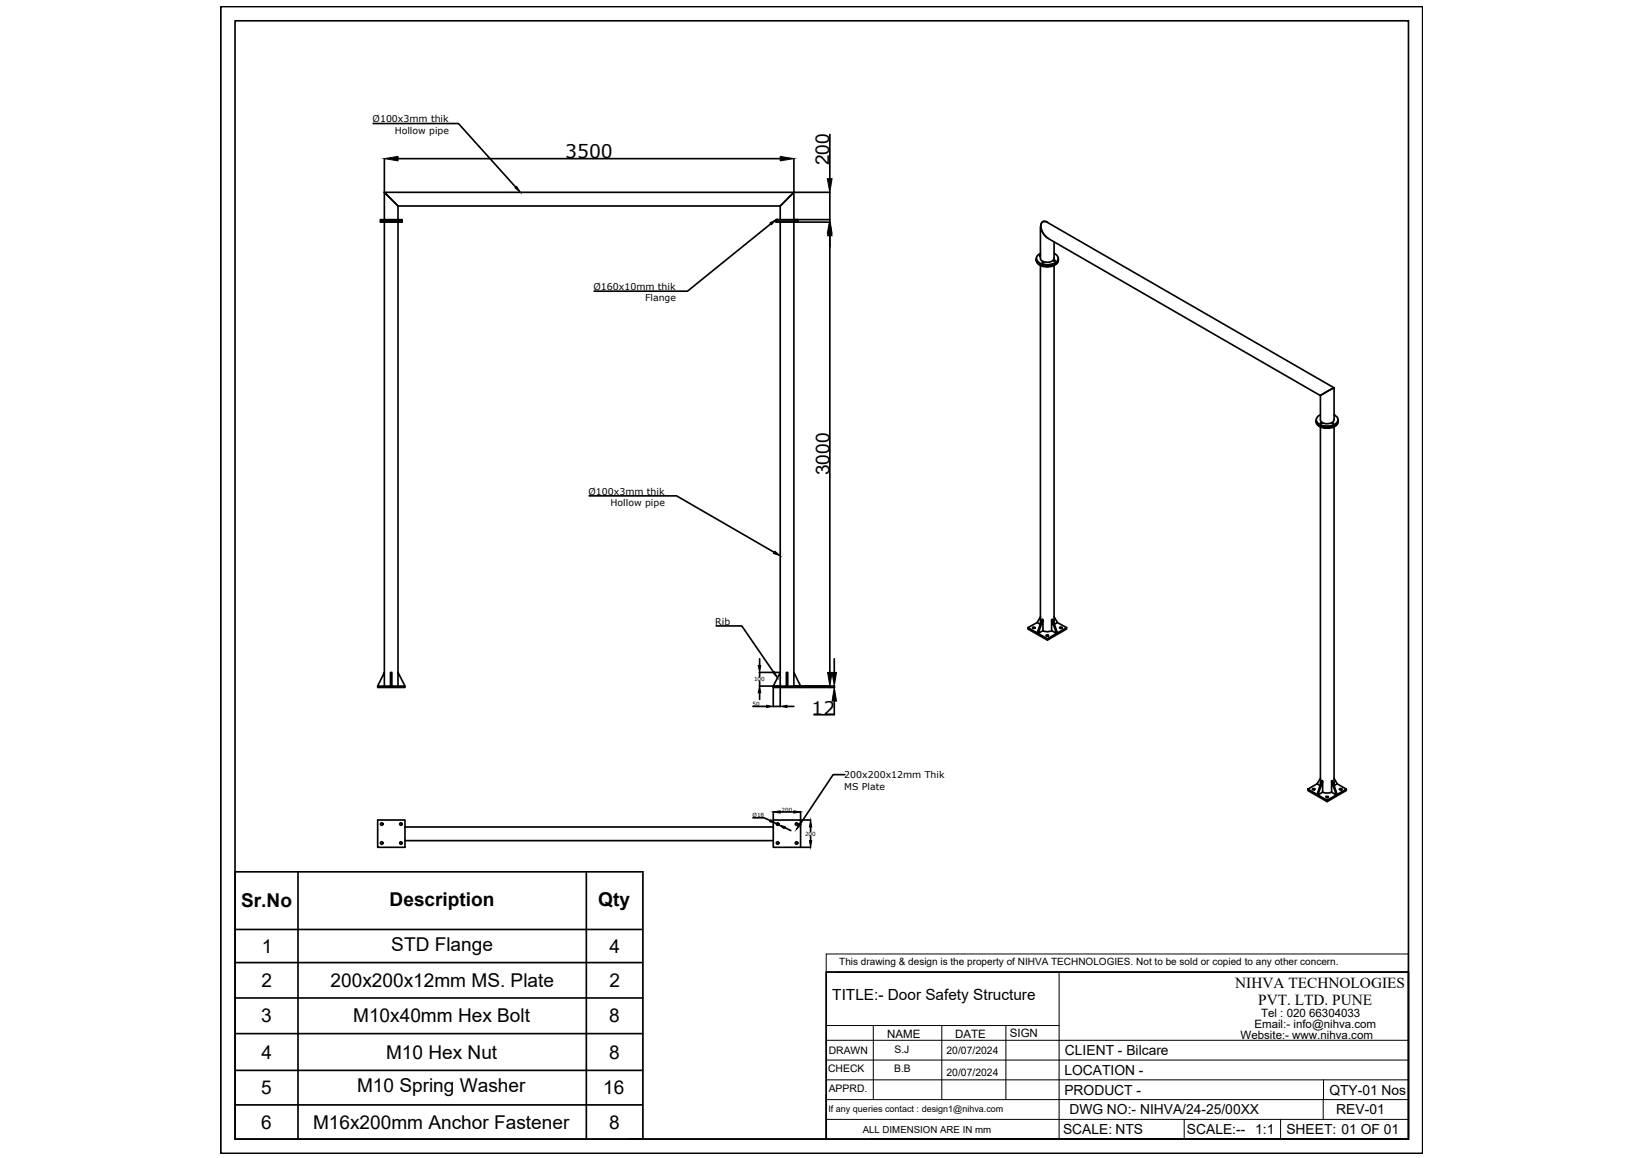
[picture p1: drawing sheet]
<svg xmlns="http://www.w3.org/2000/svg" width="250mm" height="176mm" viewBox="0 0 250 176" stroke-linecap="round" stroke-linejoin="round" font-family="sans-serif">
<!-- layer: 0 -->
<g fill="none" stroke="#000" stroke-width=".25">
<path d="M33.6 1h182.6v174.3h-182.6zM35.7 3.2h178.3v170h-178.3zM56.7 18.8h13l8.7 9.7M57.8 33.4h3.3v.4h-3.3zM57.8 33.6h3.3zM58.4 29.2h67.7v4.2h-8.2v.4h8.2M58.4 24.1v5.1M58.4 29.2v4.2M58.4 33.8v68.4M58.4 29.2l2.1 2.1M60.5 31.3h58.1M60.5 31.3v2.1"/>
<path d="M60.5 33.8v68.4M60.5 24.1h58.1M117.1 34l-12.6 10.3h-14.2M117.9 33.6h3.3M118.6 31.3v2.1M118.6 33.8v68.4M118.6 31.3l2-2.1v4.2M120.6 24.1v5.1M120.6 33.8v68.4M121.2 33.4v.4M126.1 20.4v6.8M126.1 35.5v66.7"/>
<path d="M157.5 39.3a1.32 1.32 0 0 0 1.4 1.3 1.77 1.77 0 0 0 1.9-.9v-.4M157.5 39.4a1.56 1.56 0 0 0 1.7 1 1.63 1.63 0 0 0 1.6-.9v-.1a1.42 1.42 0 0 1-1.4 1 1.77 1.77 0 0 1-1.9-.8zM158 38.9h.1M158.1 34.4v4.9a1.16 1.16 0 0 0 1.7 .4l.4-.3v-2.6M158.1 38.5a.77 .77 0 0 0-.6 .7 .77 .77 0 0 0 .4 .7 2.24 2.24 0 0 0 2.9-.4 .85 .85 0 0 0-.6-1M158.1 38.8h-.1v.2M158.3 33.8a1.85 1.85 0 0 0 .9 2.4 2.07 2.07 0 0 1-.9-2.3 .61 .61 0 0 1 .9-.1l-.4-.1zM159.2 36.2l41.4 23.9v3.7a1.2 1.2 0 0 0 2.1 0v-4.8M159.2 33.8l43.5 25.2M158.1 40.4v54.4M160.2 40.4v54.4M202.7 59l-.3 .1"/>
<path d="M202.7 58.9l-2.1 1.2 1.8-1M89.5 75.4h13.3l14.9 8.6M200 64a1.52 1.52 0 0 0 1.8 .9 1.34 1.34 0 0 0 1.5-.9 1.51 1.51 0 0 1-1.8 .9 1.54 1.54 0 0 1-1.5-.8zM200 63.8v.4a1.52 1.52 0 0 0 1.8 .9 1.34 1.34 0 0 0 1.5-.9v-.4M200.6 63.1a.77 .77 0 0 0-.6 .8 .77 .77 0 0 0 .7 .7 2.06 2.06 0 0 0 2.6-.6v-.5l-.5-.4M200.6 64.2l.3 .1-.2 .1zM200.6 64.9v54.4M202.4 64.3h.2v.1zM202.7 64.9v54.4M202.7 63l.2 .1M108.8 95.2h3.9l4.8 7M156.9 95.4l.1-.1a.15 .15 0 0 1 .3 0 .15 .15 0 0 1 0 .2 .15 .15 0 0 1-.3 0h-.1z"/>
<path d="M157 95.5h.2M157.6 94.6l-1.4 .8 3 1.7M158.1 93.8l-.5 .8 .5 .3M158.5 94.2v1.7l-.7 .4zM158.5 94.2l-.1-.1-.8 2.1 .2 .1M158.5 95.9a1.35 1.35 0 0 0 1.3 0M158.9 96.6l.3-.1 .1 .1-.3 .1zM159.1 96.7h.1M159.8 94.2l.8 2.1-.8-.4zM159.8 94.2l.2-.1 .7 2.1-.1 .1M160.2 93.8l.5 .8-.5 .3M160.7 94.6l1.4 .8-2.9 1.7v.2l-3-1.7v-.2"/>
<path d="M161 95.4l.1-.1a.16 .16 0 0 1 .3 .1 .15 .15 0 0 1-.1 .2 .15 .15 0 0 1-.2-.1zM161.1 95.5h.2M162.1 95.4v.2l-2.9 1.7M57.4 104.3l1-2.1v2.1M57.4 104.3h4.1v.2h-4.1zM59.3 102.2h.2v2.1h-.2zM60.5 104.3v-2.1l1 2.1M114.4 107.4h2.1M115.4 104.3h3.1M115.4 102.2h3.1M115.4 100.1v1.1M115.4 102.2v.7"/>
<path d="M115.4 103.6v.7M115.4 105.3v1M117.5 104.3l1.1-2.1v5.2M117.5 104.3h4.2v.2h-4.2M117.5 104.3v3.1M117.5 107.4h1.1M119.5 102.2h.2v2.1h-.2zM119.6 107.4h1M121.7 104.3l-1.1-2.1v2.1h6.2M121.7 104.5h5.1M126.8 106.6v2.1h-3.1M126.8 100.1v2.1"/>
<path d="M126.8 104.3v.2M128.4 117.8h-1.8l-5 7.5M198.7 120l3 1.7v.2l-3-1.7zM199.4 120l.4-.1v.1l-.3 .1zM200.1 119.2l-1.4 .8M200.6 118.3l-.5 .9 .5 .3M201 118.7v1.7l-.7 .4zM201 118.7l-.1-.1-.8 2.2h.2M202.3 118.7l.8 2.1-.8-.4zM202.3 118.7l.2-.1 .7 2.2h-.1M202.7 118.3l.5 .9-.5 .3M203.2 119.2l1.4 .8"/>
<path d="M203.5 120l.4-.1v.1l-.2 .1zM35.7 132.5h62v40.7h-62zM45.3 132.5v40.7M57.4 124.7h4.1v4.1h-4.1zM61.5 127.8h56M61.5 125.7h56M89.1 132.5v40.7M114.4 124.3h1.7l.9 .4M117.5 124.7h4.2v4.1h-4.2zM117.5 123.4v1.3M118 125.2l.3 .2M118.6 123.4h2"/>
<path d="M119.2 125.8l1 .5M121.7 123.4v1.3M121.7 128.8h1.5M121.7 124.7h1.5M123.2 125.7v.7M123.2 127.1v.7M199.6 120h.1M201 120.4l.4 .2h.6l.3-.2M201.5 121.1a.16 .16 0 0 1 .3-.1 .16 .16 0 0 1 0 .3 .16 .16 0 0 1-.3-.1zM201.6 121.2h.1M201.7 121.7l2.9-1.7v.2l-2.9 1.7M203.7 120h.1"/>
<path d="M35.7 141.3h62M35.7 146.3h62M35.7 151.7h62M35.7 157.1h62M125.5 147.8h88.5v25.4h-88.5zM35.7 162.7h62M35.7 168h62M95.4 173.2h30.1M132.2 173.2h81.8"/>
<circle cx="158.5" cy="39.9" r=".1"/>
<circle cx="160.2" cy="39.7" r=".11"/>
<circle cx="58" cy="125.3" r=".19"/>
<circle cx="58" cy="128.2" r=".19"/>
<circle cx="60.9" cy="125.3" r=".19"/>
<circle cx="60.9" cy="128.2" r=".19"/>
<circle cx="118.2" cy="125.3" r=".19"/>
<circle cx="118.2" cy="128.2" r=".19"/>
<circle cx="121" cy="128.2" r=".19"/>
<circle cx="121" cy="125.3" r=".19"/>
</g>
<g fill="none" stroke="#000" stroke-width=".15">
<path d="M125.5 145h88.5v2.8h-88.5zM125.5 147.8v25.4M125.5 158.1h88.5M125.5 155.9h35.4M127 147.8h87M132.7 155.9v11.3M143.1 155.9v11.3M152.9 155.9v11.3M160.9 147.8v25.4M125.5 167.2h88.5M125.5 164.2h88.5M125.5 161.1h88.5"/>
<path d="M125.5 170.2h88.5M179.9 170.2v3M194.6 170.2v3M201.1 167.2v3M201.1 164.2v3"/>
</g>
<g fill="#000" stroke="#000" stroke-width=".15">
<path d="M58.4 24.1l2.1-.3v.7zM78.3 28.6l.2-.3 .6 .9zM117 33.9l.9-.5-.7 .7zM118.6 23.8l2 .3-2 .4zM126.1 33.4l.3 2.1h-.7zM125.7 27.2h.7l-.3 2zM126.1 33.8l.3 2h-.6zM117.8 83.8l.8 .7-1.1-.4zM115.4 104.3l.2 1h-.4zM115.2 101.2h.4l-.2 1zM116.5 107.2l1 .2-1 .2zM117.4 102.3l.3-.2 .4 .9z"/>
<path d="M118.6 107.4l1-.2v.4zM125.8 102.2h.6l-.3 2.1zM126.4 102.2h.7l-.3 2.1zM126.8 104.5l.3 2.1h-.7zM117.1 124.6l.9 .6-1-.3zM117.5 123.4l1.1-.1v.3zM118.3 125.4l1 .3-.1 .3zM120.6 123.3l1.1 .1-1.1 .2zM121.5 125.1l.2 .2-.7 .8zM123 127.8h.3l-.1 1zM123.2 124.7l.1 1h-.3z"/>
</g>
<g font-size="2.9">
<text x="85.9" y="24">3500</text>
<text x="126" y="25.1" transform="rotate(-90 126 25.1)">200</text>
<text x="126.1" y="72.2" transform="rotate(-90 126.1 72.2)">3000</text>
<text x="123.3" y="108.7">12</text>
<text x="36.6" y="138">Sr.No</text>
<text x="59.2" y="137.7">Description</text>
<text x="90.9" y="137.7">Qty</text>
<text x="39.8" y="144.9">1</text>
<text x="59.5" y="144.6">STD Flange</text>
<text x="92.6" y="144.9">4</text>
<text x="39.7" y="155.4">3</text>
<text x="39.7" y="150.1">2</text>
<text x="50.2" y="150.1">200x200x12mm MS. Plate</text>
<text x="53.7" y="155.4">M10x40mm Hex Bolt</text>
<text x="92.6" y="155.4">8</text>
<text x="92.6" y="150.1">2</text>
<text x="39.7" y="160.9">4</text>
<text x="58.7" y="160.9">M10 Hex Nut</text>
<text x="92.6" y="160.9">8</text>
<text x="39.7" y="166.4">5</text>
<text x="54.3" y="166.1">M10 Spring Washer</text>
<text x="91.7" y="166.4">16</text>
<text x="39.7" y="171.6">6</text>
<text x="47.6" y="171.6">M16x200mm Anchor Fastener</text>
<text x="92.6" y="171.6">8</text>
</g>
<g font-size="2.3">
<text x="126.5" y="152">TITLE:- Door Safety Structure</text>
<text x="187.7" y="150.2">NIHVA TECHNOLOGIES</text>
<text x="191.2" y="152.8">PVT. LTD. PUNE</text>
</g>
<g font-size="2.1">
<text x="161.8" y="160.4">CLIENT - Bilcare</text>
<text x="161.7" y="166.4">PRODUCT -</text>
<text x="161.7" y="163.4">LOCATION -</text>
<text x="202" y="166.4">QTY-01 Nos</text>
<text x="161.5" y="172.4">SCALE: NTS</text>
<text x="162.5" y="169.4">DWG NO:- NIHVA/24-25/00XX</text>
<text x="180.4" y="172.4">SCALE:--</text>
<text x="190.7" y="172.4">1:1</text>
<text x="195.5" y="172.4">SHEET: 01 OF 01</text>
<text x="203.1" y="169.4">REV-01</text>
</g>
<g font-size="1.8">
<text x="191.6" y="154.6">Tel : 020 66304033</text>
<text x="134.8" y="157.7">NAME</text>
<text x="145.1" y="157.7">DATE</text>
<text x="153.4" y="157.7">SIGN</text>
<text x="188.5" y="157.9">Website:- www.nihva.com</text>
<text x="190.6" y="156.3">Email:- info@nihva.com</text>
</g>
<g font-size="1.6">
<text x="125.9" y="160.3">DRAWN</text>
<text x="135.9" y="160">S.J</text>
<text x="143.8" y="160.2">20/07/2024</text>
<text x="125.8" y="163">CHECK</text>
<text x="125.9" y="165.9">APPRD.</text>
<text x="135.9" y="163">B.B</text>
<text x="143.8" y="163.6">20/07/2024</text>
</g>
<g font-size="1.5">
<text x="127.5" y="146.7">This drawing &amp; design is the property of NIHVA TECHNOLOGIES. Not to be sold or copied to any other concern.</text>
<text x="131.1" y="172.2">ALL DIMENSION ARE IN mm</text>
</g>
<g font-size="1.4">
<text x="56.6" y="18.6">Ø100x3mm thik</text>
<text x="60" y="20.3">Hollow pipe</text>
<text x="90.2" y="44.1">Ø160x10mm thik</text>
<text x="98" y="45.8">Flange</text>
<text x="89.4" y="75.2">Ø100x3mm thik</text>
<text x="92.8" y="77">Hollow pipe</text>
<text x="108.7" y="95">Rib</text>
<text x="128.3" y="118.3">200x200x12mm Thik</text>
<text x="128.3" y="120.1">MS Plate</text>
<text x="125.9" y="169.1">If any queries contact : design1@nihva.com</text>
</g>
<g font-size=".9">
<text x="114.4" y="107.3">50</text>
<text x="114.6" y="103.5">100</text>
<text x="114.4" y="124.2">Ø18</text>
<text x="118.8" y="123.4">200</text>
<text x="122.3" y="127">200</text>
</g>
</svg>
